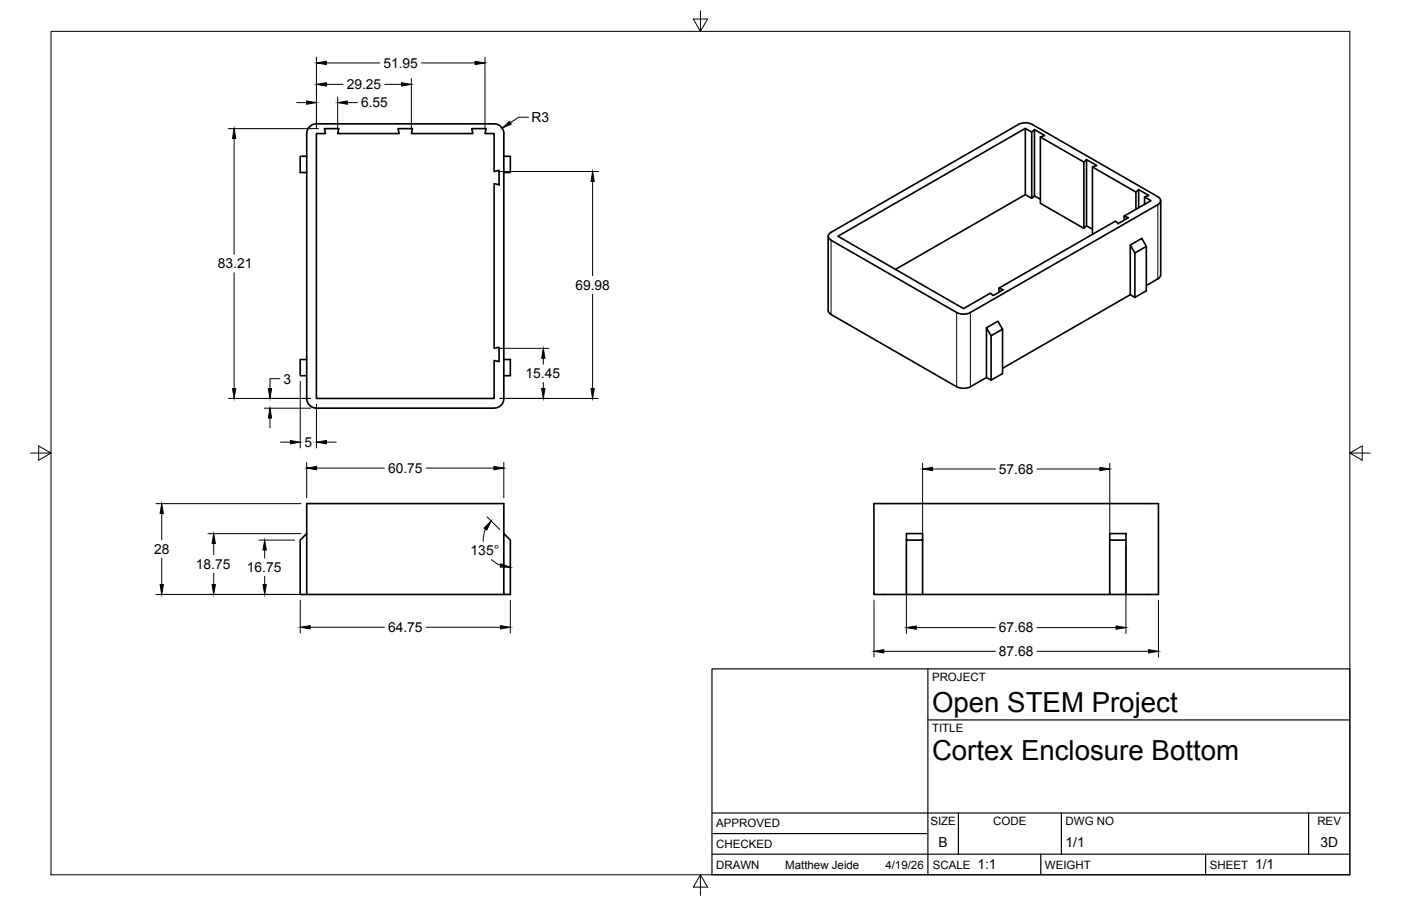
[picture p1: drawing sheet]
<svg xmlns="http://www.w3.org/2000/svg" width="432mm" height="279mm" viewBox="0 0 432 279" stroke-linecap="round" stroke-linejoin="round" font-family="sans-serif">
<!-- layer: Visible -->
<g fill="none" stroke="#000" stroke-width=".51">
<path d="M316 39.6v20.4l2 1.2M318.8 40v20.4l1.9 1.1M94.5 48.2h-2v5h2M94.5 41.2a2.99 2.99 0 0 1 3-3h54.8a2.99 2.99 0 0 1 3 3M94.5 41.2v81.7a2.99 2.99 0 0 0 3 3M97.5 41.2h2.8l-.3-1.5h4.4l-.3 1.5h18.9l-.3-1.5h4.4l-.3 1.5h18.9l-.3-1.5h4.4l-.3 1.5h2.8v11.7l1.5-.4v4.5l-1.5-.4v50.8l1.5-.3v4.4l-1.5-.3v11.7h-54.8zM155.3 48.2h2v5h-2M155.3 41.2v81.7M318 40.7v20.5l.8-.8M320.7 42.3v20.4l13.4 7.7M334.1 50v20.4l.8-.7M334.9 49.2v20.5l1.8 1"/>
<path d="M336.7 51.5v20.4l.3 .2M350.1 59.2v5.4M350.9 58.5v5.6M255.2 72.9l.1 22.8 .2 .7 .6 .6M255.7 72l58.2-33.6 1.8-.5 1.3 .1 1.1 .4 38.8 22.3a1.3 1.3 0 0 1 .8 1.2 1.3 1.3 0 0 1-.9 1.2l-57.7 33.3-1.8 .5-1.3-.1-1.1-.4-38.8-22.3a1.26 1.26 0 0 1-.4-2.1zM258.3 72.9l57.7-33.3 2 1.1 .8-.7 3.2 1.8-1.3 .5 13.4 7.7 .8-.8 3.1 1.8-1.3 .5 13.4 7.7 .8-.7 3.2 1.8-1.3 .4 1.9 1.2-8.2 4.8 1.3 .4-3.2 1.9-.8-.8-35.9 20.7 1.3 .4-3.1 1.9-.9-.8-8.2 4.8zM316 60l-40 23.1M346.5 66.7v1.2M348.4 75.6l3.5-2.1 1.4 2.5-3.5 2zM348.4 75.6v15.3l1.4 .8M352.8 60.7v2.3M353.3 76v13.7l-3.5 2v-13.7"/>
<path d="M357.7 61.9v22.9l-.5 .9-3.9 2.4M256.1 97l38.8 22.3 1.8 .5 1.3-.1 1.1-.4 4.9-2.9v-15.3M307.9 88.9v1.2M348.4 90.9l-39.4 22.7M94.5 110.9h-2v5h2M155.3 110.9h2v5h-2M304 116.4l1.5 .8M309 101.5l-1.4-2.4-3.6 2 1.5 2.4 3.5-2v13.7l-3.5 2v-13.7M97.5 125.9h54.8M155.3 122.9a2.99 2.99 0 0 1-3 3M94.5 164.5l-2 2.1v16.7h2M155.3 164.5l2 2.1v16.7h-2v-28h-60.8v28"/>
<path d="M279.4 166.6v16.7h5M284.4 166.6v-2.1h-5v2.1h5v16.7M342 164.5h5v2.1h-5zM342 166.6v16.7h5M347 166.6v16.7M94.5 183.3h60.8M279.4 183.3h-10.1v-28h87.7v28h-10M284.4 183.3h57.6"/>
</g>
<!-- layer: Visible Narrow -->
<path d="M256.1 74.1v22.9M356.8 63.1v22.9M294.9 96.4v22.9M299.1 96.4v22.9" fill="none" stroke="#000" stroke-width=".31"/>
<!-- layer: Border -->
<path d="M15.7 9.7h400.3v260.1h-400.3zM215.9 3.3v6.4l-2.2-3.8h4.4l-2.2 3.8M9.4 139.7h6.3l-3.8-2.2v4.4l3.8-2.2M416 139.7l3.8 2.2v-4.4l-3.8 2.2h6.4M215.9 269.8l2.2 3.8h-4.4l2.2-3.8v6.3" fill="none" stroke="#000" stroke-width=".31"/>
<!-- layer: Titleblock -->
<path d="M219.4 206.3h196.6v63.5h-196.6zM286 206.3v63.5M286 222h130M219.4 257.1h66.6M219.4 250.7h196.6M295.4 250.7v12.7M327.1 250.7v12.7M403.3 250.7v12.7M219.4 263.4h196.6M320.8 263.4v6.4M371.6 263.4v6.4" fill="none" stroke="#000" stroke-width=".36"/>
<!-- layer: FD_Dimensions -->
<g fill="none" stroke="#000" stroke-width=".31">
<path d="M97.5 17.6v21.8M100.6 19.4h16.5M129.9 19.4h16.5M149.5 17.6v21.8M70.4 39.7h27.8M91.4 31.6h3.1M100.6 26h5.1M104.1 29.9v9.5M107.1 31.6h3.1M118.6 26h5.1M126.8 24.2v15.2M162.9 36.2h-3l-2.6 1.6"/>
<path d="M72.2 42.7v35.7M154.1 52.9h30.3M182.6 55.9v29.1M72.2 84.1v35.7M182.6 90.7v29.1M86.3 116.8h-3.1v3M92.5 117.6v20.5M154.1 107.4h15.1M167.4 110.5v1.8M167.4 118v1.8M70.4 122.9h25.4M81.4 125.9h14.4"/>
<path d="M83.2 128.9v3.1M86.4 136.4h3.1M97.5 124.7v13.4M100.6 136.4h3M154.1 122.9h30.3M48.1 155.3h44.7M49.8 158.4v8.1M94.5 142.6v10.9M97.6 144.4h20.9M131.3 144.4h20.9M150.1 159.4l3.9 3.9M155.3 142.6v10.9"/>
<path d="M284.4 142.9v21.9M287.4 144.6h19.4M319.6 144.6h19.4M342 142.9v21.9M49.8 172.1v8.2M64.1 164.6h28.7M65.9 167.6v3.5M65.9 176.8v3.5M79.8 166.6h11M81.6 169.6v2.5M81.6 177.8v2.5M149.7 163.1l-.6 1.9-.2 1.9"/>
<path d="M151.5 172.6l1.3 1 1.5 .8M279.4 168.3v27M347 168.3v27M48.1 183.3h44.7M92.5 185.1v10.1M95.6 193.4h22.9M131.3 193.4h22.9M157.3 185.1v10.1M269.4 185.1v17.5M282.4 193.5h24.4M319.6 193.5h24.4M357 185.1v17.5"/>
<path d="M272.4 200.9h34.4M319.6 200.9h34.4"/>
</g>
<g fill="#000" stroke="#000" stroke-width=".31">
<path d="M97.5 19.4l3.1-.5v1zM146.4 18.9l3.1 .5-3.1 .5zM94.5 31.1l3 .5-3 .6zM97.5 26l3.1-.5v1zM104.1 31.6l3-.5v1.1zM123.7 25.5l3.1 .5-3.1 .5zM154.8 39.5l2.2-2.1 .6 .9zM72.2 39.7l.5 3h-1.1zM182.6 52.9l.6 3h-1.1zM71.6 119.8h1.1l-.5 3.1zM82.7 119.8h1l-.5 3.1zM166.9 119.8h1.1l-.6 3.1z"/>
<path d="M167.4 107.4l.6 3.1h-1.1zM182.1 119.8h1.1l-.6 3.1zM83.2 125.9l.5 3h-1zM89.5 135.8l3 .6-3 .5zM97.5 136.4l3.1-.6v1.1zM49.8 155.3l.6 3.1h-1.1zM94.5 144.4l3.1-.6v1.1zM152.2 143.8l3.1 .6-3.1 .5zM284.4 144.6l3-.5v1zM339 144.1l3 .5-3 .5zM65.9 164.6l.5 3h-1zM81.6 166.6l.5 3h-1z"/>
<path d="M151.4 160.7l-1.3 2.7-.9-.5zM154.4 173.9l2.9 1h-3.1zM49.3 180.3h1.1l-.6 3zM65.4 180.3h1l-.5 3zM81.1 180.3h1l-.5 3zM92.5 193.4l3.1-.5v1.1zM154.2 192.9l3.1 .5-3.1 .6zM279.4 193.5l3-.5v1.1zM344 193l3 .5-3 .6zM269.4 200.9l3-.6v1.1zM354 200.3l3 .6-3 .5z"/>
</g>
<g font-size="8.5">
<text x="287.3" y="219.5">Open STEM Project</text>
<text x="287.3" y="234.5">Cortex Enclosure Bottom</text>
</g>
<g font-size="4.3">
<text x="118.2" y="20.9">51.95</text>
<text x="106.8" y="27.5">29.25</text>
<text x="111.3" y="33.1">6.55</text>
<text x="163.8" y="37.7">R3</text>
<text x="67.1" y="82.8">83.21</text>
<text x="177.3" y="89.4">69.98</text>
<text x="87.3" y="118.3">3</text>
<text x="162" y="116.6">15.45</text>
<text x="93.9" y="137.9">5</text>
<text x="119.6" y="145.9">60.75</text>
<text x="307.9" y="146.1">57.68</text>
<text x="47.5" y="170.8">28</text>
<text x="145.1" y="171.3">135°</text>
<text x="60.4" y="175.4">18.75</text>
<text x="76.1" y="176.4">16.75</text>
<text x="119.6" y="194.9">64.75</text>
<text x="307.9" y="195.1">67.68</text>
<text x="307.9" y="202.4">87.68</text>
<text x="289.3" y="261.2">B</text>
<text x="328.4" y="261.2">1/1</text>
<text x="407" y="261.2">3D</text>
<text x="301.2" y="268.1">1:1</text>
<text x="386.8" y="268.1">1/1</text>
</g>
<g font-size="3.5">
<text x="287.3" y="210.1">PROJECT</text>
<text x="287.3" y="225.8">TITLE</text>
<text x="220.7" y="255.2">APPROVED</text>
<text x="286.7" y="254.5">SIZE</text>
<text x="306.1" y="254.5">CODE</text>
<text x="328.4" y="254.5">DWG NO</text>
<text x="406" y="254.5">REV</text>
<text x="220.7" y="261.5">CHECKED</text>
<text x="220.7" y="267.9">DRAWN</text>
<text x="242" y="267.9">Matthew Jeide</text>
<text x="272.9" y="267.9">4/19/26</text>
<text x="287.5" y="267.9">SCALE</text>
<text x="322.1" y="267.9">WEIGHT</text>
<text x="372.9" y="267.9">SHEET</text>
</g>
</svg>
